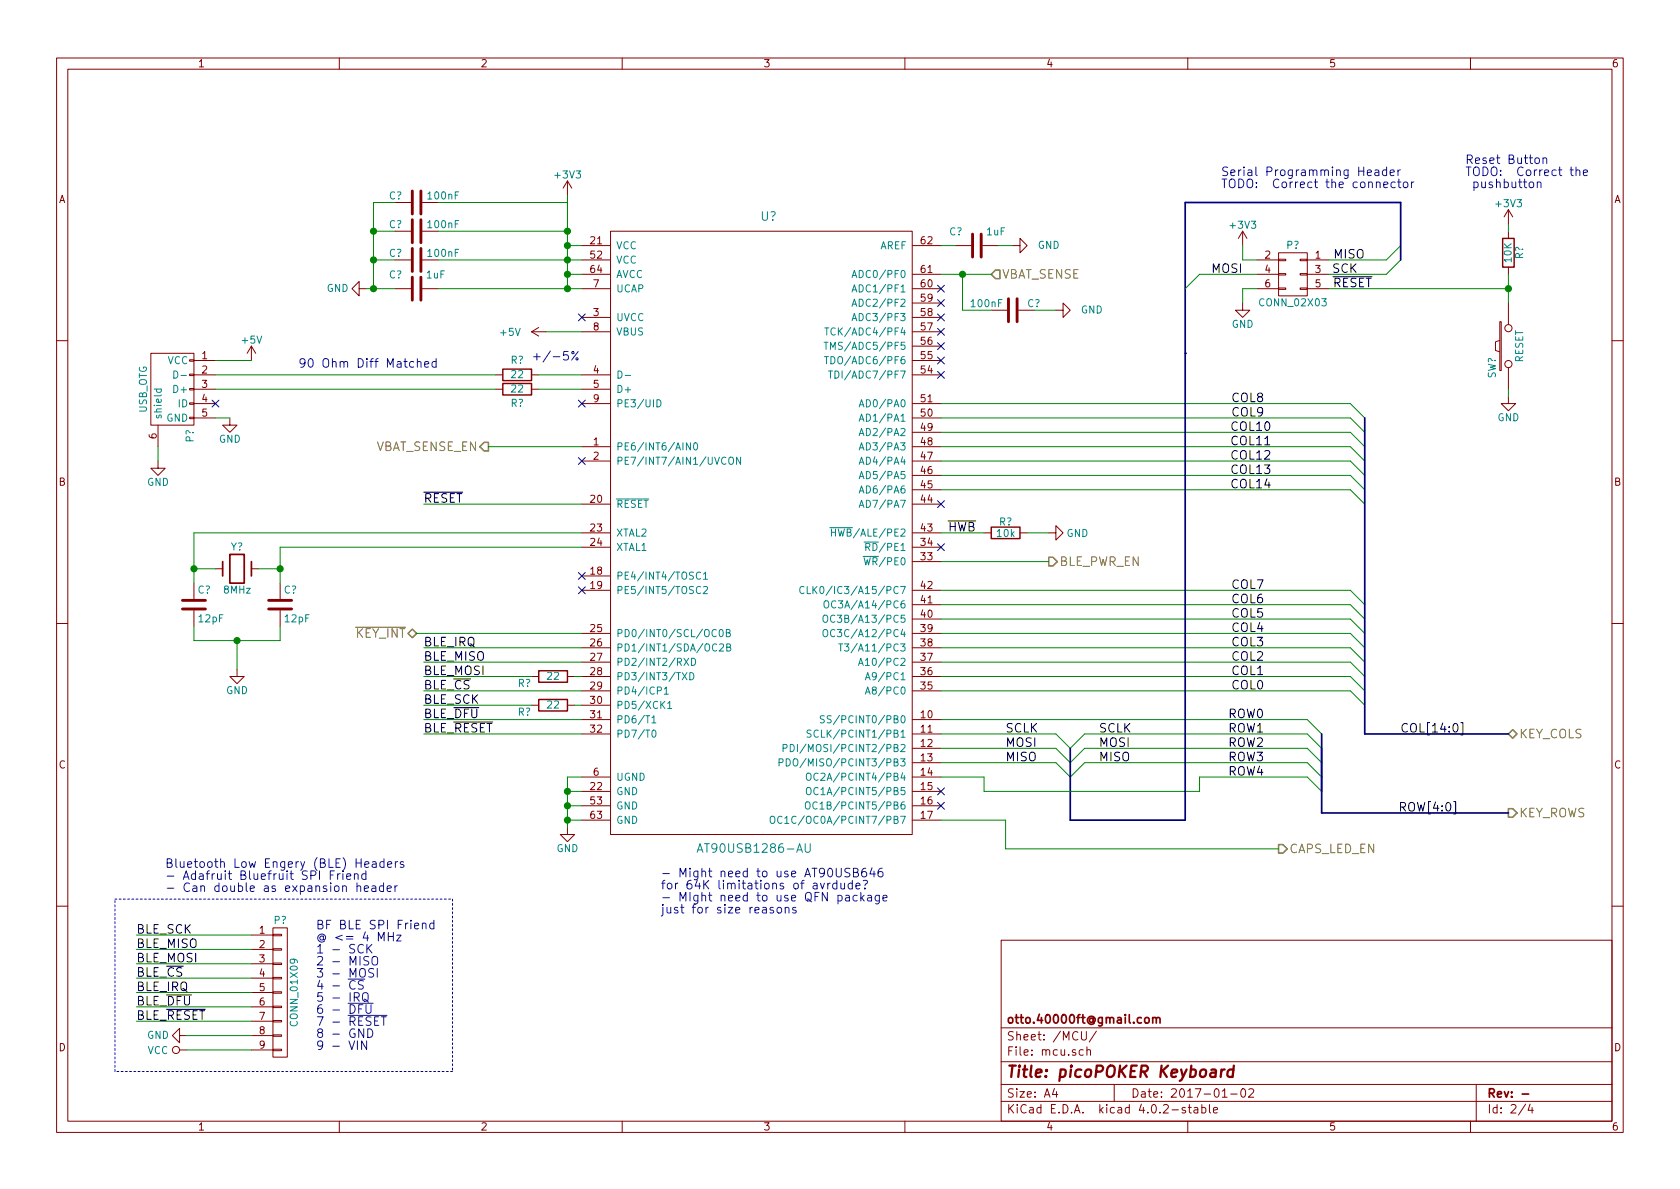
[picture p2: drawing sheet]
EESchema Schematic File Version 2
LIBS:power
LIBS:device
LIBS:transistors
LIBS:conn
LIBS:linear
LIBS:regul
LIBS:74xx
LIBS:cmos4000
LIBS:adc-dac
LIBS:memory
LIBS:xilinx
LIBS:microcontrollers
LIBS:dsp
LIBS:microchip
LIBS:analog_switches
LIBS:motorola
LIBS:texas
LIBS:intel
LIBS:audio
LIBS:interface
LIBS:digital-audio
LIBS:philips
LIBS:display
LIBS:cypress
LIBS:siliconi
LIBS:opto
LIBS:atmel
LIBS:contrib
LIBS:valves
LIBS:picoPOKER-cache
EELAYER 25 0
EELAYER END
$Descr A4 11693 8268
encoding utf-8
Sheet 2 4
Title "picoPOKER Keyboard"
Date "2017-01-02"
Rev "-"
Comp "otto.40000ft@gmail.com"
Comment1 ""
Comment2 ""
Comment3 ""
Comment4 ""
$EndDescr
$Comp
L AT90USB1286-AU U?
U 1 1
P 5350 2800
F 0 "U?" H 5350 4100 60  0000 C CNN
F 1 "AT90USB1286-AU" H 5250 -300 60  0000 C CNN
F 2 "" H 7300 2500 60  0000 C CNN
F 3 "" H 7300 2500 60  0000 C CNN
	1    5350 2800
	1    0    0    -1  
$EndComp
$Comp
L GND #PWR?
U 1 1
P 3950 5750
F 0 "#PWR?" H 3950 5500 50  0001 C CNN
F 1 "GND" H 3950 5600 50  0000 C CNN
F 2 "" H 3950 5750 50  0000 C CNN
F 3 "" H 3950 5750 50  0000 C CNN
	1    3950 5750
	1    0    0    -1  
$EndComp
$Comp
L USB_OTG P?
U 1 1
P 1200 2700
F 0 "P?" H 1525 2575 50  0000 C CNN
F 1 "USB_OTG" H 1200 2900 50  0000 C CNN
F 2 "" V 1150 2600 50  0000 C CNN
F 3 "" V 1150 2600 50  0000 C CNN
	1    1200 2700
	0    -1   1    0   
$EndComp
$Comp
L R R?
U 1 1
P 3600 2600
F 0 "R?" V 3500 2600 50  0000 C CNN
F 1 "22" V 3600 2600 50  0000 C CNN
F 2 "" V 3530 2600 50  0000 C CNN
F 3 "" H 3600 2600 50  0000 C CNN
	1    3600 2600
	0    1    1    0   
$EndComp
$Comp
L R R?
U 1 1
P 3600 2700
F 0 "R?" V 3700 2700 50  0000 C CNN
F 1 "22" V 3600 2700 50  0000 C CNN
F 2 "" V 3530 2700 50  0000 C CNN
F 3 "" H 3600 2700 50  0000 C CNN
	1    3600 2700
	0    1    1    0   
$EndComp
$Comp
L GND #PWR?
U 1 1
P 1600 2900
F 0 "#PWR?" H 1600 2650 50  0001 C CNN
F 1 "GND" H 1600 2750 50  0000 C CNN
F 2 "" H 1600 2900 50  0000 C CNN
F 3 "" H 1600 2900 50  0000 C CNN
	1    1600 2900
	1    0    0    -1  
$EndComp
NoConn ~ 1500 2800
NoConn ~ 4050 2800
$Comp
L C C?
U 1 1
P 2900 2000
F 0 "C?" V 3000 2100 50  0000 L CNN
F 1 "1uF" V 3000 1800 50  0000 L CNN
F 2 "" H 2938 1850 50  0000 C CNN
F 3 "" H 2900 2000 50  0000 C CNN
	1    2900 2000
	0    -1   -1   0   
$EndComp
$Comp
L GND #PWR?
U 1 1
P 2550 2000
F 0 "#PWR?" H 2550 1750 50  0001 C CNN
F 1 "GND" V 2550 1800 50  0000 C CNN
F 2 "" H 2550 2000 50  0000 C CNN
F 3 "" H 2550 2000 50  0000 C CNN
	1    2550 2000
	0    1    1    0   
$EndComp
$Comp
L Crystal Y?
U 1 1
P 1650 3950
F 0 "Y?" H 1650 4100 50  0000 C CNN
F 1 "8MHz" H 1650 3800 50  0000 C CNN
F 2 "" H 1650 3950 50  0000 C CNN
F 3 "" H 1650 3950 50  0000 C CNN
	1    1650 3950
	1    0    0    -1  
$EndComp
$Comp
L GND #PWR?
U 1 1
P 1650 4650
F 0 "#PWR?" H 1650 4400 50  0001 C CNN
F 1 "GND" H 1650 4500 50  0000 C CNN
F 2 "" H 1650 4650 50  0000 C CNN
F 3 "" H 1650 4650 50  0000 C CNN
	1    1650 4650
	1    0    0    -1  
$EndComp
$Comp
L C C?
U 1 1
P 1350 4200
F 0 "C?" H 1375 4300 50  0000 L CNN
F 1 "12pF" H 1375 4100 50  0000 L CNN
F 2 "" H 1388 4050 50  0000 C CNN
F 3 "" H 1350 4200 50  0000 C CNN
	1    1350 4200
	1    0    0    -1  
$EndComp
$Comp
L C C?
U 1 1
P 1950 4200
F 0 "C?" H 1975 4300 50  0000 L CNN
F 1 "12pF" H 1975 4100 50  0000 L CNN
F 2 "" H 1988 4050 50  0000 C CNN
F 3 "" H 1950 4200 50  0000 C CNN
	1    1950 4200
	1    0    0    -1  
$EndComp
$Comp
L GND #PWR?
U 1 1
P 1100 3200
F 0 "#PWR?" H 1100 2950 50  0001 C CNN
F 1 "GND" H 1100 3050 50  0000 C CNN
F 2 "" H 1100 3200 50  0000 C CNN
F 3 "" H 1100 3200 50  0000 C CNN
	1    1100 3200
	1    0    0    -1  
$EndComp
NoConn ~ 4050 4000
NoConn ~ 4050 4100
Text Label 2950 4700 0    60   ~ 0
BLE_MOSI
Text Label 2950 4600 0    60   ~ 0
BLE_MISO
Text Label 2950 4900 0    60   ~ 0
BLE_SCK
Text HLabel 2900 4400 0    60   BiDi ~ 0
~KEY_INT
Text Label 2950 4500 0    60   ~ 0
BLE_IRQ
Text Label 2950 4800 0    60   ~ 0
BLE_~CS
$Comp
L GND #PWR?
U 1 1
P 7300 3700
F 0 "#PWR?" H 7300 3450 50  0001 C CNN
F 1 "GND" V 7300 3500 50  0000 C CNN
F 2 "" H 7300 3700 50  0000 C CNN
F 3 "" H 7300 3700 50  0000 C CNN
	1    7300 3700
	0    -1   -1   0   
$EndComp
$Comp
L R R?
U 1 1
P 7000 3700
F 0 "R?" V 7080 3700 50  0000 C CNN
F 1 "10k" V 7000 3700 50  0000 C CNN
F 2 "" V 6930 3700 50  0000 C CNN
F 3 "" H 7000 3700 50  0000 C CNN
	1    7000 3700
	0    1    -1   0   
$EndComp
$Comp
L CONN_01X09 P?
U 1 1
P 1950 6900
F 0 "P?" H 1950 7400 50  0000 C CNN
F 1 "CONN_01X09" V 2050 6900 50  0000 C CNN
F 2 "" H 1950 6900 50  0000 C CNN
F 3 "" H 1950 6900 50  0000 C CNN
	1    1950 6900
	1    0    0    -1  
$EndComp
Text Notes 2200 7300 0    60   ~ 0
BF BLE SPI Friend \n@ <= 4 MHz\n1 - SCK\n2 - MISO\n3 - MOSI\n4 - ~CS\n5 - IRQ\n6 - ~DFU\n7 - ~RESET\n8 - GND\n9 - VIN
Text Label 950  6500 0    60   ~ 0
BLE_SCK
Text Label 950  6600 0    60   ~ 0
BLE_MISO
Text Label 950  6700 0    60   ~ 0
BLE_MOSI
Text Label 950  6800 0    60   ~ 0
BLE_~CS
Text Label 950  6900 0    60   ~ 0
BLE_IRQ
Text Label 6600 3700 0    60   ~ 0
~HWB
$Comp
L GND #PWR?
U 1 1
P 1300 7200
F 0 "#PWR?" H 1300 6950 50  0001 C CNN
F 1 "GND" V 1300 7000 50  0000 C CNN
F 2 "" H 1300 7200 50  0000 C CNN
F 3 "" H 1300 7200 50  0000 C CNN
	1    1300 7200
	0    1    1    0   
$EndComp
Entry Wire Line
	9100 5000 9200 5100
Entry Wire Line
	9100 5100 9200 5200
Entry Wire Line
	9100 5200 9200 5300
Entry Wire Line
	9100 5300 9200 5400
Entry Wire Line
	9100 5400 9200 5500
Text HLabel 10500 5650 2    60   Output ~ 0
KEY_ROWS
Text Label 8550 5000 0    60   ~ 0
ROW0
Text Label 8550 5100 0    60   ~ 0
ROW1
Text Label 8550 5200 0    60   ~ 0
ROW2
Text Label 8550 5300 0    60   ~ 0
ROW3
Text Label 8550 5400 0    60   ~ 0
ROW4
Text Notes 1150 6200 0    60   ~ 0
Bluetooth Low Engery (BLE) Headers\n- Adafruit Bluefruit SPI Friend\n- Can double as expansion header
$Comp
L R R?
U 1 1
P 3850 4900
F 0 "R?" V 3900 4700 50  0000 C CNN
F 1 "22" V 3850 4900 50  0000 C CNN
F 2 "" V 3780 4900 50  0000 C CNN
F 3 "" H 3850 4900 50  0000 C CNN
	1    3850 4900
	0    1    1    0   
$EndComp
$Comp
L R R?
U 1 1
P 3850 4700
F 0 "R?" V 3900 4500 50  0000 C CNN
F 1 "22" V 3850 4700 50  0000 C CNN
F 2 "" V 3780 4700 50  0000 C CNN
F 3 "" H 3850 4700 50  0000 C CNN
	1    3850 4700
	0    1    1    0   
$EndComp
NoConn ~ 6550 3800
Entry Wire Line
	9400 4100 9500 4200
Entry Wire Line
	9400 4200 9500 4300
Entry Wire Line
	9400 4300 9500 4400
Entry Wire Line
	9400 4400 9500 4500
Entry Wire Line
	9400 4500 9500 4600
Entry Wire Line
	9400 4600 9500 4700
Entry Wire Line
	9400 4700 9500 4800
Entry Wire Line
	9400 4800 9500 4900
Text HLabel 10500 5100 2    60   BiDi ~ 0
KEY_COLS
$Comp
L +5V #PWR?
U 1 1
P 1750 2500
F 0 "#PWR?" H 1750 2350 50  0001 C CNN
F 1 "+5V" H 1750 2640 50  0000 C CNN
F 2 "" H 1750 2500 50  0000 C CNN
F 3 "" H 1750 2500 50  0000 C CNN
	1    1750 2500
	1    0    0    -1  
$EndComp
$Comp
L +5V #PWR?
U 1 1
P 3800 2300
F 0 "#PWR?" H 3800 2150 50  0001 C CNN
F 1 "+5V" V 3800 2550 50  0000 C CNN
F 2 "" H 3800 2300 50  0000 C CNN
F 3 "" H 3800 2300 50  0000 C CNN
	1    3800 2300
	0    -1   -1   0   
$EndComp
Text Label 10150 5650 2    60   ~ 0
ROW[4:0]
Text Label 10200 5100 2    60   ~ 0
COL[14:0]
Text Notes 3050 2550 2    60   ~ 0
90 Ohm Diff Matched
Text Label 8800 4100 2    60   ~ 0
COL7
Text Label 8800 4200 2    60   ~ 0
COL6
Text Label 8800 4300 2    60   ~ 0
COL5
Text Label 8800 4400 2    60   ~ 0
COL4
Text Label 8800 4500 2    60   ~ 0
COL3
Text Label 8800 4600 2    60   ~ 0
COL2
Text Label 8800 4700 2    60   ~ 0
COL1
Text Label 8800 4800 2    60   ~ 0
COL0
Entry Wire Line
	9400 2800 9500 2900
Entry Wire Line
	9400 2900 9500 3000
Entry Wire Line
	9400 3000 9500 3100
Entry Wire Line
	9400 3100 9500 3200
Entry Wire Line
	9400 3200 9500 3300
Entry Wire Line
	9400 3300 9500 3400
Entry Wire Line
	9400 3400 9500 3500
NoConn ~ 6550 3500
Text Label 8850 3400 2    60   ~ 0
COL14
Text Label 8850 3300 2    60   ~ 0
COL13
Text Label 8850 3200 2    60   ~ 0
COL12
Text Label 8850 3100 2    60   ~ 0
COL11
Text Label 8850 3000 2    60   ~ 0
COL10
Text Label 8800 2900 2    60   ~ 0
COL9
Text Label 8800 2800 2    60   ~ 0
COL8
$Comp
L VCC #PWR?
U 1 1
P 1300 7300
F 0 "#PWR?" H 1300 7150 50  0001 C CNN
F 1 "VCC" V 1300 7500 50  0000 C CNN
F 2 "" H 1300 7300 50  0000 C CNN
F 3 "" H 1300 7300 50  0000 C CNN
	1    1300 7300
	0    -1   -1   0   
$EndComp
Text Notes 3700 2500 0    60   ~ 0
+/-5%
$Comp
L C C?
U 1 1
P 6800 1700
F 0 "C?" V 6900 1800 50  0000 L CNN
F 1 "1uF" V 6900 1500 50  0000 L CNN
F 2 "" H 6838 1550 50  0000 C CNN
F 3 "" H 6800 1700 50  0000 C CNN
	1    6800 1700
	0    -1   -1   0   
$EndComp
$Comp
L GND #PWR?
U 1 1
P 7050 1700
F 0 "#PWR?" H 7050 1450 50  0001 C CNN
F 1 "GND" V 7050 1450 50  0000 C CNN
F 2 "" H 7050 1700 50  0000 C CNN
F 3 "" H 7050 1700 50  0000 C CNN
	1    7050 1700
	0    -1   1    0   
$EndComp
$Comp
L +3V3 #PWR?
U 1 1
P 3950 1350
F 0 "#PWR?" H 3950 1200 50  0001 C CNN
F 1 "+3V3" H 3950 1490 50  0000 C CNN
F 2 "" H 3950 1350 50  0000 C CNN
F 3 "" H 3950 1350 50  0000 C CNN
	1    3950 1350
	1    0    0    -1  
$EndComp
Text HLabel 6900 1900 2    60   Input ~ 0
VBAT_SENSE
Text HLabel 3400 3100 0    60   Output ~ 0
VBAT_SENSE_EN
$Comp
L C C?
U 1 1
P 2900 1400
F 0 "C?" V 2950 1500 50  0000 L CNN
F 1 "100nF" V 2950 1100 50  0000 L CNN
F 2 "" H 2938 1250 50  0000 C CNN
F 3 "" H 2900 1400 50  0000 C CNN
	1    2900 1400
	0    -1   -1   0   
$EndComp
Text Label 2950 5000 0    60   ~ 0
BLE_~DFU
Text Label 950  7000 0    60   ~ 0
BLE_~DFU
Text HLabel 8900 5900 2    60   Output ~ 0
CAPS_LED_EN
NoConn ~ 6550 5600
NoConn ~ 6550 5500
NoConn ~ 6550 2000
NoConn ~ 6550 2100
NoConn ~ 6550 2200
NoConn ~ 6550 2300
NoConn ~ 6550 2400
NoConn ~ 6550 2500
NoConn ~ 6550 2600
NoConn ~ 4050 2200
$Comp
L C C?
U 1 1
P 2900 1600
F 0 "C?" V 2950 1700 50  0000 L CNN
F 1 "100nF" V 2950 1300 50  0000 L CNN
F 2 "" H 2938 1450 50  0000 C CNN
F 3 "" H 2900 1600 50  0000 C CNN
	1    2900 1600
	0    -1   -1   0   
$EndComp
$Comp
L C C?
U 1 1
P 2900 1800
F 0 "C?" V 2950 1900 50  0000 L CNN
F 1 "100nF" V 2950 1500 50  0000 L CNN
F 2 "" H 2938 1650 50  0000 C CNN
F 3 "" H 2900 1800 50  0000 C CNN
	1    2900 1800
	0    -1   -1   0   
$EndComp
Text Label 7000 5100 0    60   ~ 0
SCLK
Text Label 7000 5200 0    60   ~ 0
MOSI
Text Label 7000 5300 0    60   ~ 0
MISO
Text Label 7650 5100 0    60   ~ 0
SCLK
Text Label 7650 5200 0    60   ~ 0
MOSI
Text Label 7650 5300 0    60   ~ 0
MISO
Entry Wire Line
	7450 5200 7550 5100
Entry Wire Line
	7450 5300 7550 5200
Entry Wire Line
	7450 5400 7550 5300
Entry Wire Line
	7350 5100 7450 5200
Entry Wire Line
	7350 5200 7450 5300
Entry Wire Line
	7350 5300 7450 5400
Wire Wire Line
	3950 5400 3950 5750
Wire Wire Line
	3950 5400 4050 5400
Wire Wire Line
	4050 5500 3950 5500
Connection ~ 3950 5500
Wire Wire Line
	4050 5600 3950 5600
Connection ~ 3950 5600
Wire Wire Line
	4050 5700 3950 5700
Connection ~ 3950 5700
Wire Wire Line
	3050 2000 4050 2000
Wire Wire Line
	3950 1900 4050 1900
Connection ~ 3950 1900
Wire Wire Line
	3050 1800 4050 1800
Connection ~ 3950 1800
Connection ~ 3950 1700
Wire Wire Line
	3750 2700 4050 2700
Wire Wire Line
	3750 2600 4050 2600
Wire Wire Line
	1500 2500 1750 2500
Wire Wire Line
	1500 2600 3450 2600
Wire Wire Line
	1500 2700 3450 2700
Wire Wire Line
	1500 2900 1600 2900
Wire Wire Line
	1100 3100 1100 3200
Wire Wire Line
	2550 2000 2750 2000
Wire Wire Line
	1350 4350 1350 4450
Wire Wire Line
	1350 4450 1950 4450
Wire Wire Line
	1950 4450 1950 4350
Wire Wire Line
	1650 4650 1650 4450
Connection ~ 1650 4450
Wire Wire Line
	1350 3700 4050 3700
Wire Wire Line
	1350 3700 1350 4050
Wire Wire Line
	1350 3950 1500 3950
Wire Wire Line
	1800 3950 1950 3950
Wire Wire Line
	1950 3800 1950 4050
Connection ~ 1350 3950
Wire Wire Line
	1950 3800 4050 3800
Connection ~ 1950 3950
Wire Wire Line
	4050 4600 2950 4600
Wire Wire Line
	3700 4900 2950 4900
Wire Wire Line
	2900 4400 4050 4400
Wire Wire Line
	4050 4500 2950 4500
Wire Wire Line
	2950 4800 4050 4800
Wire Wire Line
	6550 3700 6850 3700
Wire Wire Line
	7150 3700 7300 3700
Wire Wire Line
	1750 6500 950  6500
Wire Wire Line
	1750 6600 950  6600
Wire Wire Line
	1750 6700 950  6700
Wire Wire Line
	1750 6800 950  6800
Wire Wire Line
	1750 6900 950  6900
Wire Wire Line
	1300 7200 1750 7200
Wire Wire Line
	6550 5000 9100 5000
Wire Wire Line
	7550 5100 9100 5100
Wire Wire Line
	7550 5200 9100 5200
Wire Wire Line
	8350 5400 9100 5400
Wire Wire Line
	7550 5300 9100 5300
Wire Bus Line
	9200 5100 9200 5650
Wire Bus Line
	9200 5200 9200 5500
Wire Bus Line
	9200 5650 10500 5650
Wire Wire Line
	3700 4700 2950 4700
Wire Wire Line
	4000 4700 4050 4700
Wire Wire Line
	4000 4900 4050 4900
Wire Wire Line
	6550 4200 9400 4200
Wire Wire Line
	6550 4300 9400 4300
Wire Wire Line
	6550 4400 9400 4400
Wire Wire Line
	6550 4500 9400 4500
Wire Wire Line
	6550 4600 9400 4600
Wire Wire Line
	6550 4700 9400 4700
Wire Wire Line
	6550 4800 9400 4800
Wire Wire Line
	6550 4100 9400 4100
Wire Bus Line
	9500 5100 10500 5100
Wire Bus Line
	9500 2900 9500 5100
Wire Wire Line
	6550 2800 9400 2800
Wire Wire Line
	6550 2900 9400 2900
Wire Wire Line
	6550 3000 9400 3000
Wire Wire Line
	6550 3100 9400 3100
Wire Wire Line
	6550 3200 9400 3200
Wire Wire Line
	6550 3300 9400 3300
Wire Wire Line
	6550 3400 9400 3400
Wire Wire Line
	1300 7300 1750 7300
Wire Notes Line
	800  6250 3150 6250
Wire Notes Line
	3150 6250 3150 7450
Wire Notes Line
	3150 7450 800  7450
Wire Notes Line
	800  7450 800  6250
Wire Wire Line
	3950 1350 3950 2000
Wire Wire Line
	3950 1700 4050 1700
Wire Wire Line
	6550 1700 6650 1700
Wire Wire Line
	6950 1700 7050 1700
Connection ~ 3950 2000
Wire Wire Line
	3800 2300 4050 2300
Wire Wire Line
	2950 3500 4050 3500
Wire Wire Line
	6550 1900 6900 1900
Wire Wire Line
	3400 3100 4050 3100
Wire Wire Line
	3050 1400 3950 1400
Wire Wire Line
	4050 5000 2950 5000
Wire Wire Line
	1750 7000 950  7000
Wire Wire Line
	6550 5700 7000 5700
Wire Wire Line
	7000 5700 7000 5900
Wire Wire Line
	7000 5900 8900 5900
Wire Wire Line
	3050 1600 3950 1600
Connection ~ 3950 1600
Wire Wire Line
	2750 1600 2600 1600
Wire Wire Line
	2600 1400 2600 2000
Connection ~ 2600 2000
Wire Wire Line
	2750 1800 2600 1800
Connection ~ 2600 1800
Connection ~ 2600 1600
Wire Wire Line
	2600 1400 2750 1400
Wire Wire Line
	6550 5100 7350 5100
Wire Wire Line
	6550 5200 7350 5200
Wire Wire Line
	6550 5300 7350 5300
Wire Bus Line
	7450 5200 7450 5700
Wire Bus Line
	7450 5700 8250 5700
Wire Wire Line
	6550 5400 6850 5400
Wire Wire Line
	6850 5400 6850 5500
Wire Wire Line
	6850 5500 8350 5500
Wire Wire Line
	8350 5500 8350 5400
Wire Bus Line
	8250 5700 8250 1400
Wire Bus Line
	8250 1400 9750 1400
$Comp
L CONN_02X03 P?
U 1 1
P 9000 1900
F 0 "P?" H 9000 2100 50  0000 C CNN
F 1 "CONN_02X03" H 9000 1700 50  0000 C CNN
F 2 "" H 9000 700 50  0000 C CNN
F 3 "" H 9000 700 50  0000 C CNN
	1    9000 1900
	-1   0    0    -1  
$EndComp
Wire Wire Line
	9650 1800 9250 1800
Wire Wire Line
	9650 1900 9250 1900
Entry Wire Line
	8350 1900 8250 2000
Wire Wire Line
	8750 1900 8350 1900
Text Label 9500 1800 2    60   ~ 0
MISO
Text Label 9450 1900 2    60   ~ 0
SCK
Text Label 8650 1900 2    60   ~ 0
MOSI
$Comp
L GND #PWR?
U 1 1
P 8650 2100
F 0 "#PWR?" H 8650 1850 50  0001 C CNN
F 1 "GND" H 8650 1950 50  0000 C CNN
F 2 "" H 8650 2100 50  0000 C CNN
F 3 "" H 8650 2100 50  0000 C CNN
	1    8650 2100
	1    0    0    -1  
$EndComp
Wire Wire Line
	8750 2000 8650 2000
Wire Wire Line
	8650 2000 8650 2100
Entry Wire Line
	9650 1800 9750 1700
Entry Wire Line
	9650 1900 9750 1800
$Comp
L +3V3 #PWR?
U 1 1
P 8650 1700
F 0 "#PWR?" H 8650 1550 50  0001 C CNN
F 1 "+3V3" H 8650 1840 50  0000 C CNN
F 2 "" H 8650 1700 50  0000 C CNN
F 3 "" H 8650 1700 50  0000 C CNN
	1    8650 1700
	1    0    0    -1  
$EndComp
Wire Wire Line
	8650 1700 8650 1800
Wire Wire Line
	8650 1800 8750 1800
$Comp
L R R?
U 1 1
P 10500 1750
F 0 "R?" V 10580 1750 50  0000 C CNN
F 1 "10K" V 10500 1750 50  0000 C CNN
F 2 "" V 10430 1750 50  0000 C CNN
F 3 "" H 10500 1750 50  0000 C CNN
	1    10500 1750
	1    0    0    -1  
$EndComp
$Comp
L SW_PUSH SW?
U 1 1
P 10500 2400
F 0 "SW?" H 10650 2510 50  0000 C CNN
F 1 "RESET" H 10500 2320 50  0000 C CNN
F 2 "" H 10500 2400 50  0000 C CNN
F 3 "" H 10500 2400 50  0000 C CNN
	1    10500 2400
	0    -1   1    0   
$EndComp
Wire Wire Line
	10500 1900 10500 2100
Text Label 2950 3500 0    60   ~ 0
~RESET
Wire Wire Line
	9250 2000 10500 2000
Connection ~ 10500 2000
Wire Bus Line
	9750 1400 9750 1800
Wire Bus Line
	8250 2450 8250 2450
Text Label 9550 2000 2    60   ~ 0
~RESET
$Comp
L +3V3 #PWR?
U 1 1
P 10500 1550
F 0 "#PWR?" H 10500 1400 50  0001 C CNN
F 1 "+3V3" H 10500 1690 50  0000 C CNN
F 2 "" H 10500 1550 50  0000 C CNN
F 3 "" H 10500 1550 50  0000 C CNN
	1    10500 1550
	1    0    0    -1  
$EndComp
Wire Wire Line
	10500 1550 10500 1600
$Comp
L GND #PWR?
U 1 1
P 10500 2750
F 0 "#PWR?" H 10500 2500 50  0001 C CNN
F 1 "GND" H 10500 2600 50  0000 C CNN
F 2 "" H 10500 2750 50  0000 C CNN
F 3 "" H 10500 2750 50  0000 C CNN
	1    10500 2750
	1    0    0    -1  
$EndComp
Wire Wire Line
	10500 2700 10500 2750
Text Notes 8500 1300 0    60   ~ 0
Serial Programming Header\nTODO:  Correct the connector
Text Notes 10200 1300 0    60   ~ 0
Reset Button\nTODO:  Correct the \n pushbutton
$Comp
L C C?
U 1 1
P 7050 2150
F 0 "C?" V 7100 2250 50  0000 L CNN
F 1 "100nF" V 7100 1850 50  0000 L CNN
F 2 "" H 7088 2000 50  0000 C CNN
F 3 "" H 7050 2150 50  0000 C CNN
	1    7050 2150
	0    1    -1   0   
$EndComp
Wire Wire Line
	6700 1900 6700 2150
Wire Wire Line
	6700 2150 6900 2150
Connection ~ 6700 1900
$Comp
L GND #PWR?
U 1 1
P 7350 2150
F 0 "#PWR?" H 7350 1900 50  0001 C CNN
F 1 "GND" V 7350 1900 50  0000 C CNN
F 2 "" H 7350 2150 50  0000 C CNN
F 3 "" H 7350 2150 50  0000 C CNN
	1    7350 2150
	0    -1   1    0   
$EndComp
Wire Wire Line
	7200 2150 7350 2150
Text Notes 4600 6350 0    60   ~ 0
- Might need to use AT90USB646\nfor 64K limitations of avrdude?\n- MIght need to use QFN package\njust for size reasons
Wire Wire Line
	4050 5100 2950 5100
Text Label 2950 5100 0    60   ~ 0
BLE_~RESET
Wire Wire Line
	1750 7100 950  7100
Text Label 950  7100 0    60   ~ 0
BLE_~RESET
Text HLabel 7300 3900 2    60   Output ~ 0
BLE_PWR_EN
Wire Wire Line
	6550 3900 7300 3900
NoConn ~ 4050 3200
$EndSCHEMATC
